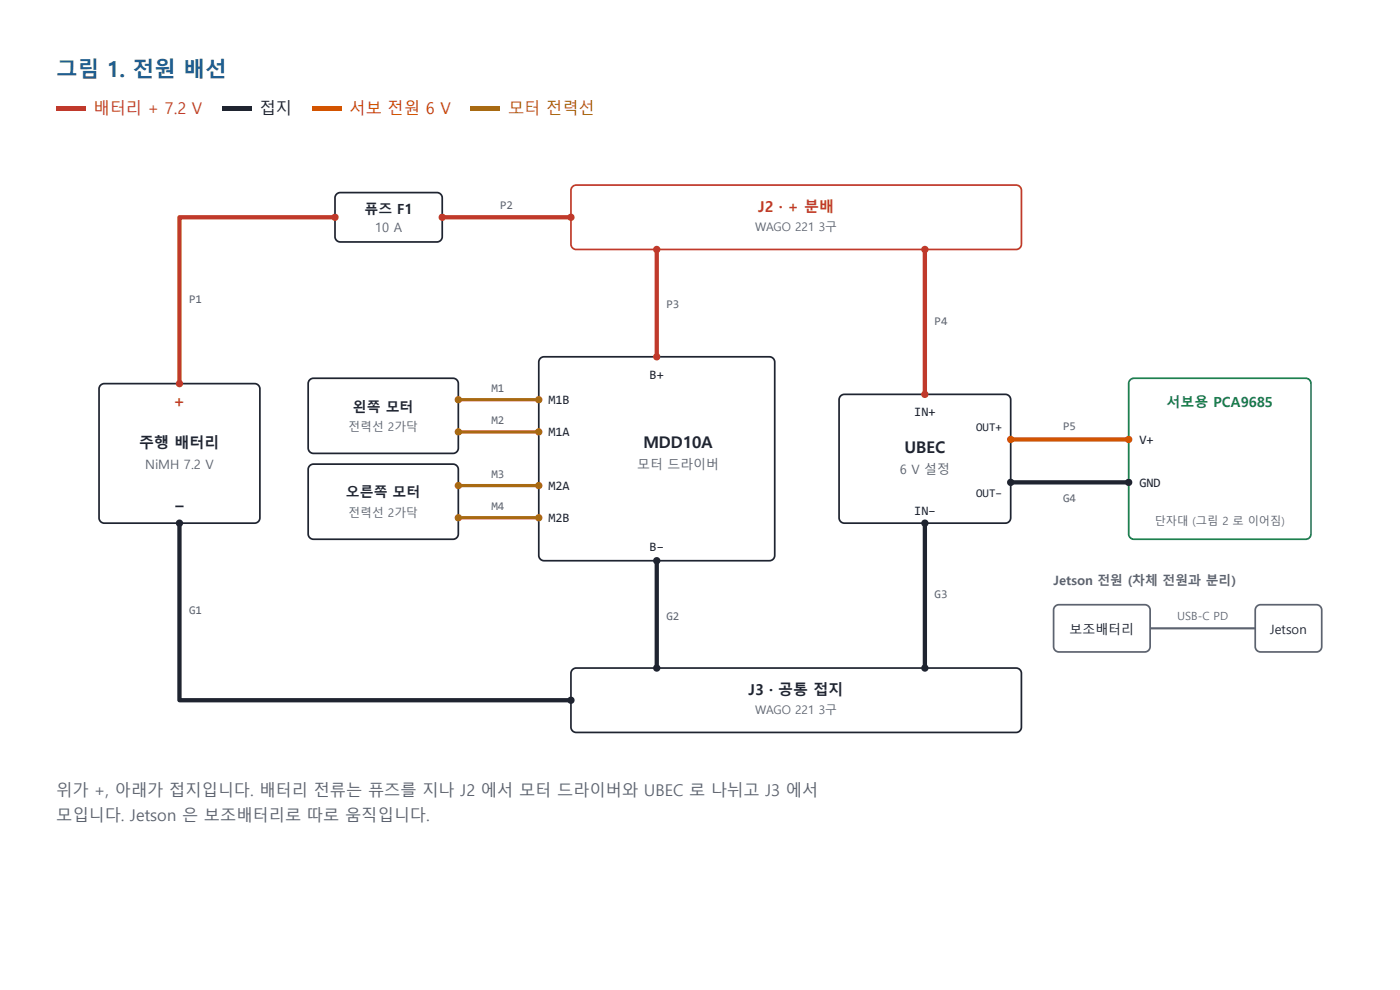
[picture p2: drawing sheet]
<svg xmlns="http://www.w3.org/2000/svg" width="297mm" height="210mm" viewBox="0 0 297 210" stroke-linecap="round" stroke-linejoin="round" font-family="sans-serif">
<path d="M11.9 22.5h6.4v1h-6.4z" fill="#c0392b"/>
<path d="M47.1 22.5h6.3v1h-6.3z" fill="#1f2430"/>
<path d="M66.1 22.5h6.4v1h-6.4z" fill="#d35400"/>
<path d="M99.7 22.5h6.4v1h-6.4z" fill="#a86a12"/>
<path d="M21.3 81.7l.8-.4h31.9l.7 .3 .3 .3 .1 .6v27.3l-.2 .7-.3 .3-.6 .1h-31.9l-.6-.2-.3-.4-.2-.5v-27.3z" fill="#fff"/>
<path d="M21.3 81.7l.8-.4h31.9l.7 .3 .3 .3 .1 .6v27.3l-.2 .7-.3 .3-.6 .1h-31.9l-.6-.2-.3-.4-.2-.5v-27.3z" fill="none" stroke="#1f2430" stroke-width=".36"/>
<path d="M71.4 41.2l.8-.4 20.9 .1 .5 .4 .2 .7-.1 8.6-.3 .5-.7 .2-20.9-.1-.5-.3-.2-.7v-8.2z" fill="#fff"/>
<path d="M71.4 41.2l.8-.4 20.9 .1 .5 .4 .2 .7-.1 8.6-.3 .5-.7 .2-20.9-.1-.5-.3-.2-.7v-8.2z" fill="none" stroke="#1f2430" stroke-width=".36"/>
<path d="M121.5 39.6l.8-.4h93.4l.7 .4 .3 .6v11.7l-.5 .8-.6 .2h-93.5l-.7-.5-.3-.6v-11.4z" fill="#fff"/>
<path d="M121.5 39.6l.8-.4h93.4l.7 .4 .3 .6v11.7l-.5 .8-.6 .2h-93.5l-.7-.5-.3-.6v-11.4z" fill="none" stroke="#c0392b" stroke-width=".36"/>
<path d="M121.5 142l.8-.4h93.4l.7 .4 .3 .6v11.7l-.5 .7-.6 .3h-93.5l-.7-.5-.3-.7v-11.3z" fill="#fff"/>
<path d="M121.5 142l.8-.4h93.4l.7 .4 .3 .6v11.7l-.5 .7-.6 .3h-93.5l-.7-.5-.3-.7v-11.3z" fill="none" stroke="#1f2430" stroke-width=".36"/>
<path d="M114.6 76l.8-.4h47.8l.7 .3 .3 .3 .2 .6v40.9l-.3 .7-.3 .3-.6 .2h-47.8l-.7-.3-.2-.3-.2-.6v-40.9z" fill="#fff"/>
<path d="M114.6 76l.8-.4h47.8l.7 .3 .3 .3 .2 .6v40.9l-.3 .7-.3 .3-.6 .2h-47.8l-.7-.3-.2-.3-.2-.6v-40.9z" fill="none" stroke="#1f2430" stroke-width=".36"/>
<path d="M65.7 80.5l.8-.3 30 .1 .5 .3 .2 .7-.1 14.1-.3 .5-.7 .2-30-.1-.6-.4-.1-.6v-13.7z" fill="#fff"/>
<path d="M65.7 80.5l.8-.3 30 .1 .5 .3 .2 .7-.1 14.1-.3 .5-.7 .2-30-.1-.6-.4-.1-.6v-13.7z" fill="none" stroke="#1f2430" stroke-width=".36"/>
<path d="M65.7 98.7l.8-.3 30 .1 .5 .3 .2 .7-.1 14.1-.3 .5-.7 .2-30-.1-.5-.3-.2-.7v-13.7z" fill="#fff"/>
<path d="M65.7 98.7l.8-.3 30 .1 .5 .3 .2 .7-.1 14.1-.3 .5-.7 .2-30-.1-.5-.3-.2-.7v-13.7z" fill="none" stroke="#1f2430" stroke-width=".36"/>
<path d="M178.3 83.9l.8-.3h34.2l.7 .2 .3 .4 .1 .5v25.1l-.2 .7-.4 .3-.5 .1h-34.2l-.6-.2-.3-.4-.2-.5v-25.1z" fill="#fff"/>
<path d="M178.3 83.9l.8-.3h34.2l.7 .2 .3 .4 .1 .5v25.1l-.2 .7-.4 .3-.5 .1h-34.2l-.6-.2-.3-.4-.2-.5v-25.1z" fill="none" stroke="#1f2430" stroke-width=".36"/>
<path d="M239.8 80.5l.8-.3h36.4l.7 .2 .3 .4 .1 .5v31.9l-.2 .7-.3 .3-.6 .1h-36.4l-.7-.2-.3-.3-.2-.6v-31.9z" fill="#fff"/>
<path d="M239.8 80.5l.8-.3h36.4l.7 .2 .3 .4 .1 .5v31.9l-.2 .7-.3 .3-.6 .1h-36.4l-.7-.2-.3-.3-.2-.6v-31.9z" fill="none" stroke="#1a7f4b" stroke-width=".36"/>
<path d="M223.9 128.5l.8-.3 18.6 .1 .5 .4 .2 .5-.1 8.3-.3 .5-.7 .2-18.7-.1-.5-.5-.2-.5v-7.8z" fill="#fff"/>
<path d="M223.9 128.5l.8-.3 18.6 .1 .5 .4 .2 .5-.1 8.3-.3 .5-.7 .2-18.7-.1-.5-.5-.2-.5v-7.8z" fill="none" stroke="#5c6370" stroke-width=".36"/>
<path d="M266.6 128.5l.8-.3h11.9l.7 .2 .3 .4 .1 .5v7.8l-.2 .7-.4 .3-.5 .1h-11.9l-.7-.2-.2-.4-.2-.5v-7.8z" fill="#fff"/>
<path d="M266.6 128.5l.8-.3h11.9l.7 .2 .3 .4 .1 .5v7.8l-.2 .7-.4 .3-.5 .1h-11.9l-.7-.2-.2-.4-.2-.5v-7.8z" fill="none" stroke="#5c6370" stroke-width=".36"/>
<path d="M244 133.2h22.3" fill="none" stroke="#5c6370" stroke-width=".46"/>
<path d="M71.1 46.1h-33v35.2" fill="none" stroke="#c0392b" stroke-width=".91"/>
<g fill="#c0392b">
<circle cx="38.1" cy="81.3" r=".77"/>
<circle cx="71.1" cy="46.1" r=".77"/>
</g>
<path d="M93.8 46.1h27.3" fill="none" stroke="#c0392b" stroke-width=".91"/>
<g fill="#c0392b">
<circle cx="93.8" cy="46.1" r=".77"/>
<circle cx="121.1" cy="46.1" r=".77"/>
</g>
<path d="M139.3 52.9v22.7" fill="none" stroke="#c0392b" stroke-width=".91"/>
<g fill="#c0392b">
<circle cx="139.3" cy="52.9" r=".77"/>
<circle cx="139.3" cy="75.6" r=".77"/>
</g>
<path d="M196.2 52.9v30.7" fill="none" stroke="#c0392b" stroke-width=".91"/>
<g fill="#c0392b">
<circle cx="196.2" cy="52.9" r=".77"/>
<circle cx="196.2" cy="83.6" r=".77"/>
</g>
<path d="M38.1 110.9v37.6h83" fill="none" stroke="#1f2430" stroke-width=".91"/>
<g fill="#1f2430">
<circle cx="38.1" cy="110.9" r=".77"/>
<circle cx="121.1" cy="148.5" r=".77"/>
</g>
<path d="M139.3 118.9v22.7" fill="none" stroke="#1f2430" stroke-width=".91"/>
<g fill="#1f2430">
<circle cx="139.3" cy="141.6" r=".77"/>
<circle cx="139.3" cy="118.9" r=".77"/>
</g>
<path d="M196.2 110.9v30.7" fill="none" stroke="#1f2430" stroke-width=".91"/>
<g fill="#1f2430">
<circle cx="196.2" cy="141.6" r=".77"/>
<circle cx="196.2" cy="110.9" r=".77"/>
</g>
<path d="M214.4 93.2h25" fill="none" stroke="#d35400" stroke-width=".91"/>
<g fill="#d35400">
<circle cx="214.4" cy="93.2" r=".77"/>
<circle cx="239.4" cy="93.2" r=".77"/>
</g>
<path d="M214.4 102.3h25" fill="none" stroke="#1f2430" stroke-width=".91"/>
<g fill="#1f2430">
<circle cx="214.4" cy="102.3" r=".77"/>
<circle cx="239.4" cy="102.3" r=".77"/>
</g>
<path d="M97.2 84.7h17.1" fill="none" stroke="#a86a12" stroke-width=".68"/>
<g fill="#a86a12">
<circle cx="114.3" cy="84.7" r=".77"/>
<circle cx="97.2" cy="84.7" r=".77"/>
</g>
<path d="M97.2 91.6h17.1" fill="none" stroke="#a86a12" stroke-width=".68"/>
<g fill="#a86a12">
<circle cx="114.3" cy="91.6" r=".77"/>
<circle cx="97.2" cy="91.6" r=".77"/>
</g>
<path d="M97.2 102.9h17.1" fill="none" stroke="#a86a12" stroke-width=".68"/>
<g fill="#a86a12">
<circle cx="114.3" cy="102.9" r=".77"/>
<circle cx="97.2" cy="102.9" r=".77"/>
</g>
<path d="M97.2 109.8h17.1" fill="none" stroke="#a86a12" stroke-width=".68"/>
<g fill="#a86a12">
<circle cx="114.3" cy="109.8" r=".77"/>
<circle cx="97.2" cy="109.8" r=".77"/>
</g>
<text font-size="4.6" fill="#1d5c8f" x="11.9" y="16.4">그림 1. 전원 배선</text>
<g font-size="3.4" fill="#c0392b">
<text x="19.8" y="24.1">배터리 + 7.2 V</text>
<text x="36.8" y="86.3">+</text>
</g>
<g font-size="3.4" fill="#1f2430">
<text x="55.1" y="24.1">접지</text>
<text x="136.5" y="95">MDD10A</text>
<text x="191.9" y="96.1">UBEC</text>
<text x="37.1" y="108.6">−</text>
</g>
<text font-size="3.4" fill="#d35400" x="74.1" y="24.1">서보 전원 6 V</text>
<text font-size="3.4" fill="#a86a12" x="107.8" y="24.1">모터 전력선</text>
<g font-size="3.4" fill="#5c6370">
<text x="11.9" y="168.8">위가 +, 아래가 접지입니다. 배터리 전류는 퓨즈를 지나 J2 에서 모터 드라이버와 UBEC 로 나뉘고 J3 에서</text>
<text x="11.9" y="174.1">모입니다. Jetson 은 보조배터리로 따로 움직입니다.</text>
</g>
<text font-size="3.2" fill="#c0392b" x="160.9" y="44.9">J2 · + 분배</text>
<g font-size="3.2" fill="#1f2430">
<text x="29.5" y="95">주행 배터리</text>
<text x="158.8" y="147.3">J3 · 공통 접지</text>
</g>
<g font-size="3" fill="#1f2430">
<text x="77.3" y="45.4">퓨즈 F1</text>
<text x="74.9" y="87.2">왼쪽 모터</text>
<text x="73.4" y="105.4">오른쪽 모터</text>
</g>
<text font-size="3" fill="#1a7f4b" x="247.5" y="86.3">서보용 PCA9685</text>
<g font-size="2.7" fill="#5c6370">
<text x="79.6" y="49.2">10 A</text>
<text x="30.8" y="99.5">NiMH 7.2 V</text>
<text x="135.2" y="99.5">모터 드라이버</text>
<text x="190.9" y="100.4">6 V 설정</text>
<text x="223.5" y="124.1">Jetson 전원 (차체 전원과 분리)</text>
</g>
<g font-size="2.7" fill="#1f2430">
<text x="137.8" y="80.4">B+</text>
<text x="116.3" y="85.7">M1B</text>
<text x="194" y="88.2">IN+</text>
<text x="116.3" y="92.5">M1A</text>
<text x="241.7" y="94.1">V+</text>
<text x="116.3" y="103.9">M2A</text>
<text x="241.7" y="103.2">GND</text>
<text x="116.3" y="110.7">M2B</text>
<text x="194" y="109.1">IN−</text>
<text x="137.8" y="116.8">B−</text>
<text x="226.9" y="134.3">보조배터리</text>
<text x="269.5" y="134.3">Jetson</text>
</g>
<g font-size="2.5" fill="#5c6370">
<text x="106.1" y="44.2">P2</text>
<text x="160.2" y="49">WAGO 221</text>
<text x="173.7" y="49">3구</text>
<text x="40.1" y="64.3">P1</text>
<text x="141.4" y="65.4">P3</text>
<text x="198.3" y="68.8">P4</text>
<text x="104.3" y="83.1">M1</text>
<text x="104.3" y="90">M2</text>
<text x="73.9" y="91.3">전력선 2가닥</text>
<text x="225.6" y="91.1">P5</text>
<text x="104.3" y="101.4">M3</text>
<text x="225.6" y="106.4">G4</text>
<text x="73.9" y="109.5">전력선 2가닥</text>
<text x="104.3" y="108.2">M4</text>
<text x="40.1" y="130.3">G1</text>
<text x="141.4" y="131.4">G2</text>
<text x="198.3" y="126.8">G3</text>
<text x="160.2" y="151.4">WAGO 221</text>
<text x="173.7" y="151.4">3구</text>
</g>
<g font-size="2.5" fill="#1f2430">
<text x="207.1" y="91.3">OUT+</text>
<text x="207.1" y="105.4">OUT−</text>
</g>
<g font-size="2.4" fill="#5c6370">
<text x="245" y="111.4">단자대 (그림 2 로 이어짐)</text>
<text x="249.8" y="131.4">USB-C PD</text>
</g>
</svg>
